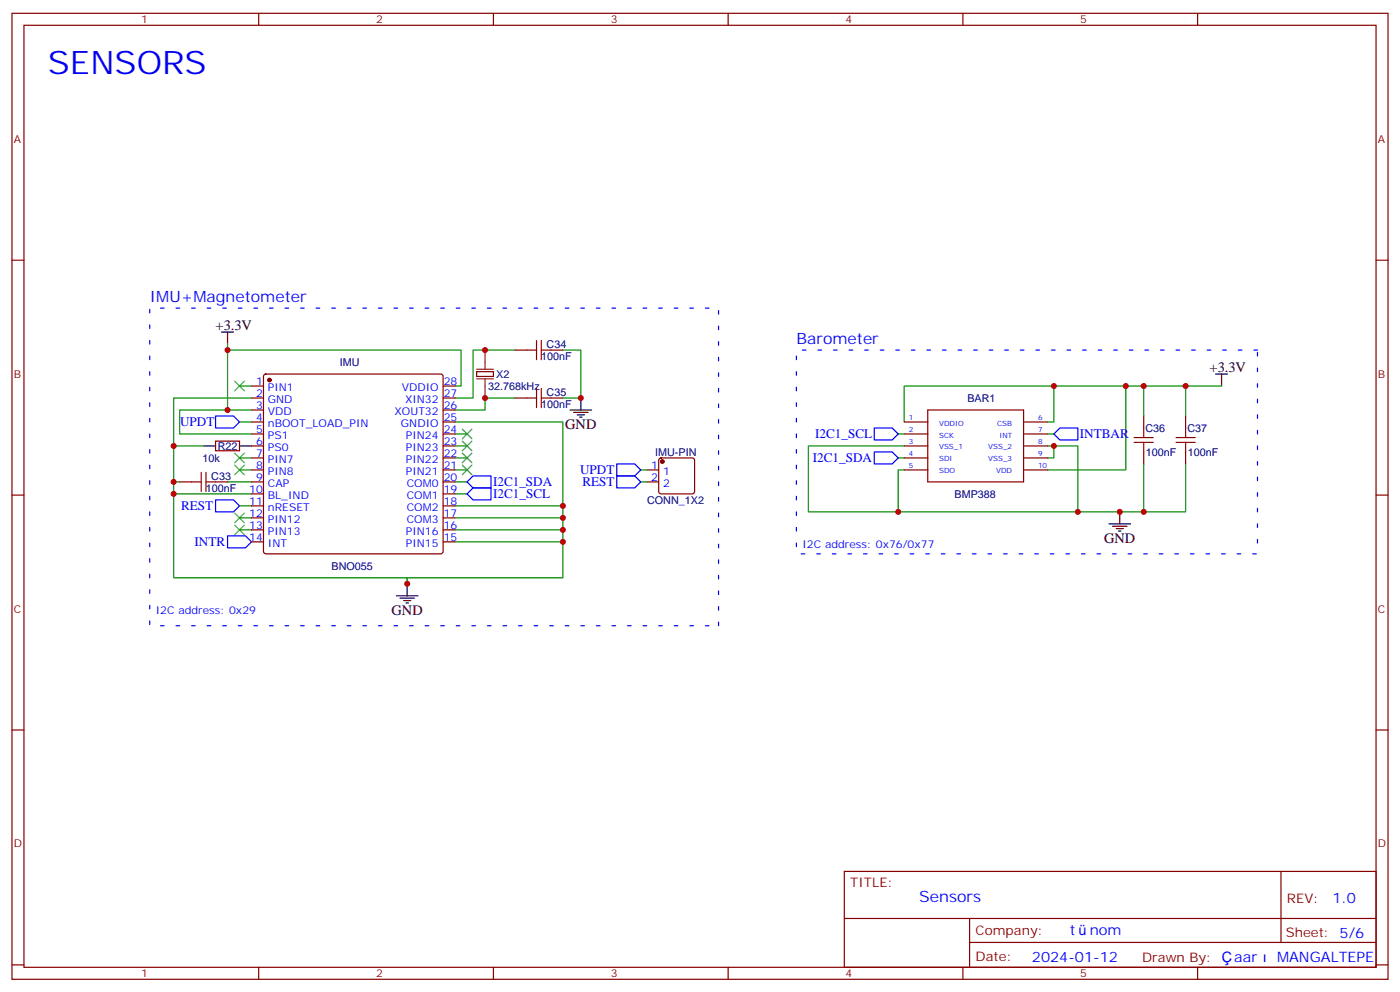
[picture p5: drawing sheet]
<svg xmlns="http://www.w3.org/2000/svg" width="412mm" height="292mm" viewBox="0 0 412 292" stroke-linecap="round" stroke-linejoin="round" font-family="sans-serif">
<g fill="none" stroke="#870000" stroke-width=".35">
<path d="M3.5 3.9h405.4v284.4h-405.4zM7.1 7.4h398.2v277.3h-398.2zM76.2 3.9v3.5M145.3 3.9v3.5M214.5 3.9v3.5M283.6 3.9v3.5M352.8 3.9v3.5M3.5 76.6h3.6M405.3 76.6h3.6M74.1 113.6h3.5M74.1 117.2h3.5M77.8 110.3l.5-.2h51.5l.5 .2 .2 .5v51.5l-.2 .5-.5 .2h-51.5l-.5-.2-.2-.5v-51.5z"/>
<path d="M130.5 113.6h3.6M130.5 117.2h3.6M140.4 109.4h4.9v1.4h-4.9zM151.7 117.2h3.5M151.7 103h3.5M162.3 117.2h3.5M162.3 103h3.5M63.5 129.9h7.1v2.8h-7.1zM74.1 138.3h3.5M74.1 120.7h3.5M74.1 124.2h3.5M74.1 127.7h3.5"/>
<path d="M74.1 131.3h3.5M74.1 134.8h3.5M130.5 138.3h3.6M130.5 120.7h3.6M130.5 124.2h3.6M130.5 127.7h3.6M130.5 131.3h3.6M130.5 134.8h3.6M190.5 138.3h3.5M194.3 135l.4-.2h9.2l.5 .2 .2 .5v9.2l-.2 .5-.5 .2h-9.2l-.5-.3-.2-.4v-9.2zM266.3 138.3h7M266.3 124.2h7"/>
<path d="M266.3 127.7h7M266.3 131.3h7M266.3 134.8h7M273.3 120.7h28.2v21.2h-28.2zM301.7 138.3h7M301.7 124.2h7M301.7 127.7h7M301.7 131.3h7M301.7 134.8h7M336.9 122.4v3.6M336.9 133v3.6M349.2 122.4v3.6"/>
<path d="M349.2 133v3.6M3.5 145.7h3.6M52.9 141.9h3.5M63.5 141.9h3.5M74.1 141.9h3.5M74.1 145.4h3.5M74.1 148.9h3.5M74.1 152.4h3.5M74.1 156h3.5M74.1 159.5h3.5M130.5 141.9h3.6M130.5 145.4h3.6"/>
<path d="M130.5 148.9h3.6M130.5 152.4h3.6M130.5 156h3.6M130.5 159.5h3.6M190.5 141.9h3.5M405.3 145.7h3.6M3.5 214.9h3.6M405.3 214.9h3.6M248.7 256.5h156.6v28.2h-156.6zM377.3 256.5v20.9M248.7 270.4h156.5M285.6 277.4h119.6"/>
<path d="M285.6 270.4v14.1M3.5 284h3.6M76.2 284.7v3.6M145.3 284.7v3.6M214.5 284.7v3.6M283.6 284.7v3.6M352.8 284.7v3.6M405.3 284h3.6"/>
</g>
<g fill="#870000" stroke="#870000" stroke-width=".35">
<circle cx="195.1" cy="135.9" r=".53"/>
<circle cx="79.4" cy="111.9" r=".53"/>
</g>
<path d="M140.4 111.5h4.9M140.4 108.7h4.9M142.9 103v5.7M142.9 111.5v5.7" fill="none" stroke="#8c2424" stroke-width=".35"/>
<g fill="none" stroke="#000" stroke-width=".35">
<path d="M65.3 97.8h3.5M67 97.8v3.5M171.1 117.2v3.5M358.1 110.1h3.5M359.8 110.1v3.5M60 131.3h3.5M70.6 131.3h3.5M167.9 120.7h6.4M169 121.4h4.2M170 122.1h2.2M170.7 122.8h.7M326.7 154.2h6.3"/>
<path d="M327.7 154.9h4.3M328.8 155.6h2.1M329.5 156.3h.7M329.8 150.7v3.5M116.8 175.4h6.3M117.8 176.1h4.3M118.9 176.8h2.1M119.6 177.5h.7M119.9 171.8v3.6"/>
</g>
<g fill="none" stroke="#008700" stroke-width=".35">
<path d="M67 101.3v1.7M70.6 113.6h3.5M74.1 117.2h-22.9v14.1M134.1 113.6h1.7v-10.6h-68.8v17.7h7.1M151.7 103h-12.4v14.2h-5.2M151.7 117.2h-8.8v3.5h-8.8M165.8 103h5.3v14.2h-5.3M310.4 113.6v10.6h-1.7M331.6 113.6v24.7h-22.9M336.9 113.6h12.3v8.8M349.2 113.6h10.6M60 131.3h-8.8v38.8h68.7v1.7v-1.7h45.9v-14.1h-31.7"/>
<path d="M67 120.7h-14.1v7h21.2M70.6 138.3h3.5M70.6 134.8h3.5M70.6 124.2h3.5M134.1 124.2h31.7v31.8M134.1 127.7h3.5M134.1 131.3h3.5M134.1 134.8h3.5M134.1 138.3h3.5M188.7 138.3h1.8M264.6 127.7h1.7M264.6 134.8h1.7"/>
<path d="M266.3 131.3h-28.2v19.4h79.4M266.3 138.3h-1.7v12.4M308.7 131.3h8.8v19.4h19.4M308.7 127.7h1.7M310.4 131.3v3.5h-1.7M336.9 136.6v14.1h12.3v-14.1M336.9 122.4v-8.8h-70.6v10.6M51.2 141.9h1.7M51.2 145.4h22.9M67 141.9h7.1M70.6 156h3.5M70.6 152.4h3.5"/>
<path d="M70.6 148.9h3.5M134.1 152.4h31.7M134.1 159.5h31.7M134.1 141.9h3.5M134.1 148.9h31.7M134.1 145.4h3.5M188.7 141.9h1.8"/>
</g>
<path d="M370.4 103h-135.8v60h135.8v-60M211.7 184.2v-93.5h-167.6v93.5h167.6" fill="none" stroke="#00f" stroke-width=".35" stroke-dasharray="1.1 3.5"/>
<path d="M63.5 122.4h5.3l1.8 1.8-1.8 1.8h-5.3zM181.7 136.6h5.3l1.7 1.7-1.7 1.8h-5.3zM257.5 133h5.3l1.8 1.8-1.8 1.8h-5.3zM257.5 126h5.3l1.8 1.7-1.8 1.8h-5.3zM310.4 127.7l1.8-1.7h5.3v3.5h-5.3zM63.5 147.1h5.3l1.8 1.8-1.8 1.8h-5.3zM67 157.7h5.3l1.8 1.8-1.8 1.8h-5.3zM137.6 141.9l1.7-1.8h5.3v3.5h-5.3zM137.6 145.4l1.7-1.8h5.3v3.5h-5.3zM181.7 140.1h5.3l1.7 1.8-1.7 1.7h-5.3z" fill="none" stroke="#00f" stroke-width=".35"/>
<g fill="none" stroke="#3c3" stroke-width=".35">
<path d="M69.1 112.2l2.9 2.8M72 112.2l-2.9 2.8M69.1 136.9l2.9 2.8M69.1 133.4l2.9 2.8M72 136.9l-2.9 2.8M72 133.4l-2.9 2.8M136.2 126.3l2.8 2.9M136.2 129.9l2.8 2.8M136.2 133.4l2.8 2.8M136.2 136.9l2.8 2.8M139 126.3l-2.8 2.9M139 129.9l-2.8 2.8"/>
<path d="M139 133.4l-2.8 2.8M139 136.9l-2.8 2.8M69.1 154.6l2.9 2.8M69.1 151l2.9 2.8M72 154.6l-2.9 2.8M72 151l-2.9 2.8"/>
</g>
<g fill="none" stroke="#a10000" stroke-width=".35">
<path d="M155.2 103h2.8M155.2 117.2h2.8M158 100.2v5.7M158 114.3v5.7M159.5 100.2v5.7M159.5 114.3v5.7M159.5 103h2.8M159.5 117.2h2.8M59.3 139v5.7M60.7 139v5.7M334.1 130.2h5.6M334.1 128.8h5.6"/>
<path d="M336.9 126v2.8M336.9 130.2v2.8M346.4 130.2h5.7M346.4 128.8h5.7M349.2 126v2.8M349.2 130.2v2.8M56.4 141.9h2.9M60.7 141.9h2.8"/>
</g>
<g fill="#c00">
<circle cx="142.9" cy="103" r=".88"/>
<circle cx="142.9" cy="117.2" r=".88"/>
<circle cx="165.8" cy="152.4" r=".88"/>
<circle cx="67" cy="120.7" r=".88"/>
<circle cx="165.8" cy="148.9" r=".88"/>
<circle cx="165.8" cy="156" r=".88"/>
<circle cx="165.8" cy="159.5" r=".88"/>
<circle cx="171.1" cy="117.2" r=".88"/>
<circle cx="264.6" cy="150.7" r=".88"/>
<circle cx="331.6" cy="113.6" r=".88"/>
<circle cx="310.4" cy="113.6" r=".88"/>
<circle cx="329.8" cy="150.7" r=".88"/>
<circle cx="336.9" cy="150.7" r=".88"/>
<circle cx="336.9" cy="113.6" r=".88"/>
<circle cx="317.5" cy="150.7" r=".88"/>
<circle cx="349.3" cy="113.6" r=".88"/>
<circle cx="51.2" cy="145.4" r=".88"/>
<circle cx="51.2" cy="141.9" r=".88"/>
<circle cx="51.2" cy="131.3" r=".88"/>
<circle cx="310.4" cy="131.3" r=".88"/>
<circle cx="67" cy="103" r=".88"/>
<circle cx="119.9" cy="171.8" r=".88"/>
</g>
<text font-size="9.5" fill="#00f" x="14.1" y="21.9">SENSORS</text>
<g font-size="4.6" fill="#00f">
<text x="44.1" y="88.9">IMU+Magnetometer</text>
<text x="234.6" y="101.3">Barometer</text>
<text x="270.8" y="265.5">Sensors</text>
</g>
<g font-size="4.2">
<text x="63.5" y="97">+3.3V</text>
<text x="356.3" y="109.4">+3.3V</text>
<text x="166.5" y="126.3">GND</text>
<text x="325.3" y="159.8">GND</text>
<text x="115.4" y="181">GND</text>
</g>
<g font-size="4.2" fill="#00f">
<text x="392.5" y="265.8">1.0</text>
<text x="315.1" y="275.3">t</text>
<text x="321" y="275.3">nom</text>
<text x="304" y="283.1">2024-01-12</text>
<text x="363.6" y="283.1">aar</text>
<text x="376.2" y="283.1">MANGALTEPE</text>
</g>
<g font-size="3.9" fill="#00f">
<text x="53" y="125.5">UPDT</text>
<text x="240.1" y="129">I2C1_SCL</text>
<text x="318.1" y="129">INTBAR</text>
<text x="239.4" y="136">I2C1_SDA</text>
<text x="145.2" y="143.1">I2C1_SDA</text>
<text x="170.9" y="139.6">UPDT</text>
<text x="171.5" y="143.1">REST</text>
<text x="145.2" y="146.6">I2C1_SCL</text>
<text x="53.4" y="150.2">REST</text>
<text x="57.3" y="160.8">INTR</text>
</g>
<g font-size="3.9" fill="#800">
<text x="250.5" y="261.1">TITLE:</text>
<text x="379.1" y="265.8">REV:</text>
<text x="287.4" y="275.3">Company:</text>
<text x="378.7" y="275.9">Sheet: 5/6</text>
<text x="287.4" y="283">Date:</text>
<text x="336.4" y="283.1">Drawn By:</text>
</g>
<g font-size="3.2" fill="#800">
<text x="41.6" y="6.9">1</text>
<text x="110.8" y="6.9">2</text>
<text x="179.9" y="6.9">3</text>
<text x="249.1" y="6.9">4</text>
<text x="318.2" y="6.9">5</text>
<text x="4.1" y="42">A</text>
<text x="405.9" y="42">A</text>
<text x="4.1" y="111.2">B</text>
<text x="405.9" y="111.2">B</text>
<text x="4.1" y="180.3">C</text>
<text x="405.9" y="180.3">C</text>
<text x="4.1" y="249.4">D</text>
<text x="405.9" y="249.4">D</text>
<text x="41.6" y="287.7">1</text>
<text x="110.8" y="287.7">2</text>
<text x="179.9" y="287.7">3</text>
<text x="249.1" y="287.7">4</text>
<text x="318.2" y="287.7">5</text>
</g>
<g font-size="3.2" fill="#000080">
<text x="100.1" y="107.7">IMU</text>
<text x="159.4" y="105.9">100nF</text>
<text x="161" y="102.4">C34</text>
<text x="146.2" y="111.3">X2</text>
<text x="143.8" y="114.8">32.768kHz</text>
<text x="161" y="116.5">C35</text>
<text x="285" y="118.3">BAR1</text>
<text x="159.4" y="120.1">100nF</text>
<text x="337.4" y="127.1">C36</text>
<text x="349.8" y="127.1">C37</text>
<text x="59.6" y="135.9">10k</text>
<text x="64.1" y="132.4">R22</text>
<text x="193" y="134.2">IMU-PIN</text>
<text x="337.5" y="134.2">100nF</text>
<text x="349.9" y="134.2">100nF</text>
<text x="62.2" y="141.2">C33</text>
<text x="60.6" y="144.8">100nF</text>
<text x="190.6" y="148.3">CONN_1X2</text>
<text x="281.2" y="146.5">BMP388</text>
<text x="97.7" y="167.8">BNO055</text>
</g>
<g font-size="3.2" fill="#00f">
<text x="75.4" y="113.3">1</text>
<text x="130.7" y="113.3">28</text>
<text x="75.4" y="116.8">2</text>
<text x="78.9" y="115">PIN1</text>
<text x="78.9" y="118.6">GND</text>
<text x="118.3" y="115">VDDIO</text>
<text x="119.3" y="118.6">XIN32</text>
<text x="130.7" y="116.8">27</text>
<text x="75.4" y="120.3">3</text>
<text x="75.4" y="123.9">4</text>
<text x="78.9" y="122.1">VDD</text>
<text x="78.9" y="125.6">nBOOT_LOAD_PIN</text>
<text x="116.2" y="122.1">XOUT32</text>
<text x="118.1" y="125.6">GNDIO</text>
<text x="130.7" y="123.9">25</text>
<text x="130.7" y="120.3">26</text>
<text x="75.4" y="127.4">5</text>
<text x="75.4" y="130.9">6</text>
<text x="78.9" y="129.2">PS1</text>
<text x="119.6" y="129.2">PIN24</text>
<text x="130.7" y="130.9">23</text>
<text x="130.7" y="127.4">24</text>
<text x="75.4" y="134.4">7</text>
<text x="75.4" y="138">8</text>
<text x="78.9" y="132.7">PS0</text>
<text x="78.9" y="136.2">PIN7</text>
<text x="119.6" y="136.2">PIN22</text>
<text x="119.6" y="132.7">PIN23</text>
<text x="130.7" y="138">21</text>
<text x="130.7" y="134.4">22</text>
<text x="191.8" y="138">1</text>
<text x="75.4" y="141.5">9</text>
<text x="78.9" y="139.7">PIN8</text>
<text x="78.9" y="143.3">CAP</text>
<text x="119.6" y="139.7">PIN21</text>
<text x="119.8" y="143.3">COM0</text>
<text x="130.7" y="141.5">20</text>
<text x="191.8" y="141.5">2</text>
<text x="195.3" y="139.7">1</text>
<text x="195.3" y="143.3">2</text>
<text x="73.4" y="145">10</text>
<text x="73.4" y="148.6">11</text>
<text x="78.9" y="146.8">BL_IND</text>
<text x="119.8" y="146.8">COM1</text>
<text x="130.7" y="148.6">18</text>
<text x="130.7" y="145">19</text>
<text x="73.4" y="152.1">12</text>
<text x="73.4" y="155.6">13</text>
<text x="78.9" y="150.3">nRESET</text>
<text x="78.9" y="153.8">PIN12</text>
<text x="119.8" y="153.8">COM3</text>
<text x="119.8" y="150.3">COM2</text>
<text x="130.7" y="155.6">16</text>
<text x="130.7" y="152.1">17</text>
<text x="73.4" y="159.1">14</text>
<text x="78.9" y="157.4">PIN13</text>
<text x="78.9" y="160.9">INT</text>
<text x="119.6" y="160.9">PIN15</text>
<text x="119.6" y="157.4">PIN16</text>
<text x="130.7" y="159.1">15</text>
<text x="236.4" y="161.3">I2C address: 0x76/0x77</text>
<text x="45.9" y="180.7">I2C address: 0x29</text>
</g>
<g font-size="2.1" fill="#00f">
<text x="267.7" y="123.5">1</text>
<text x="276.7" y="125.3">VDDIO</text>
<text x="293.8" y="125.3">CSB</text>
<text x="305.8" y="123.5">6</text>
<text x="267.7" y="127">2</text>
<text x="267.7" y="130.6">3</text>
<text x="276.7" y="128.8">SCK</text>
<text x="294.4" y="128.8">INT</text>
<text x="305.8" y="127">7</text>
<text x="305.8" y="130.6">8</text>
<text x="267.7" y="134.1">4</text>
<text x="267.7" y="137.6">5</text>
<text x="276.7" y="132.3">VSS_1</text>
<text x="276.7" y="135.8">SDI</text>
<text x="291.1" y="132.3">VSS_2</text>
<text x="291.1" y="135.8">VSS_3</text>
<text x="305.8" y="134.1">9</text>
<text x="305.8" y="137.6">10</text>
<text x="276.7" y="139.4">SDO</text>
<text x="293.4" y="139.4">VDD</text>
</g>
</svg>
